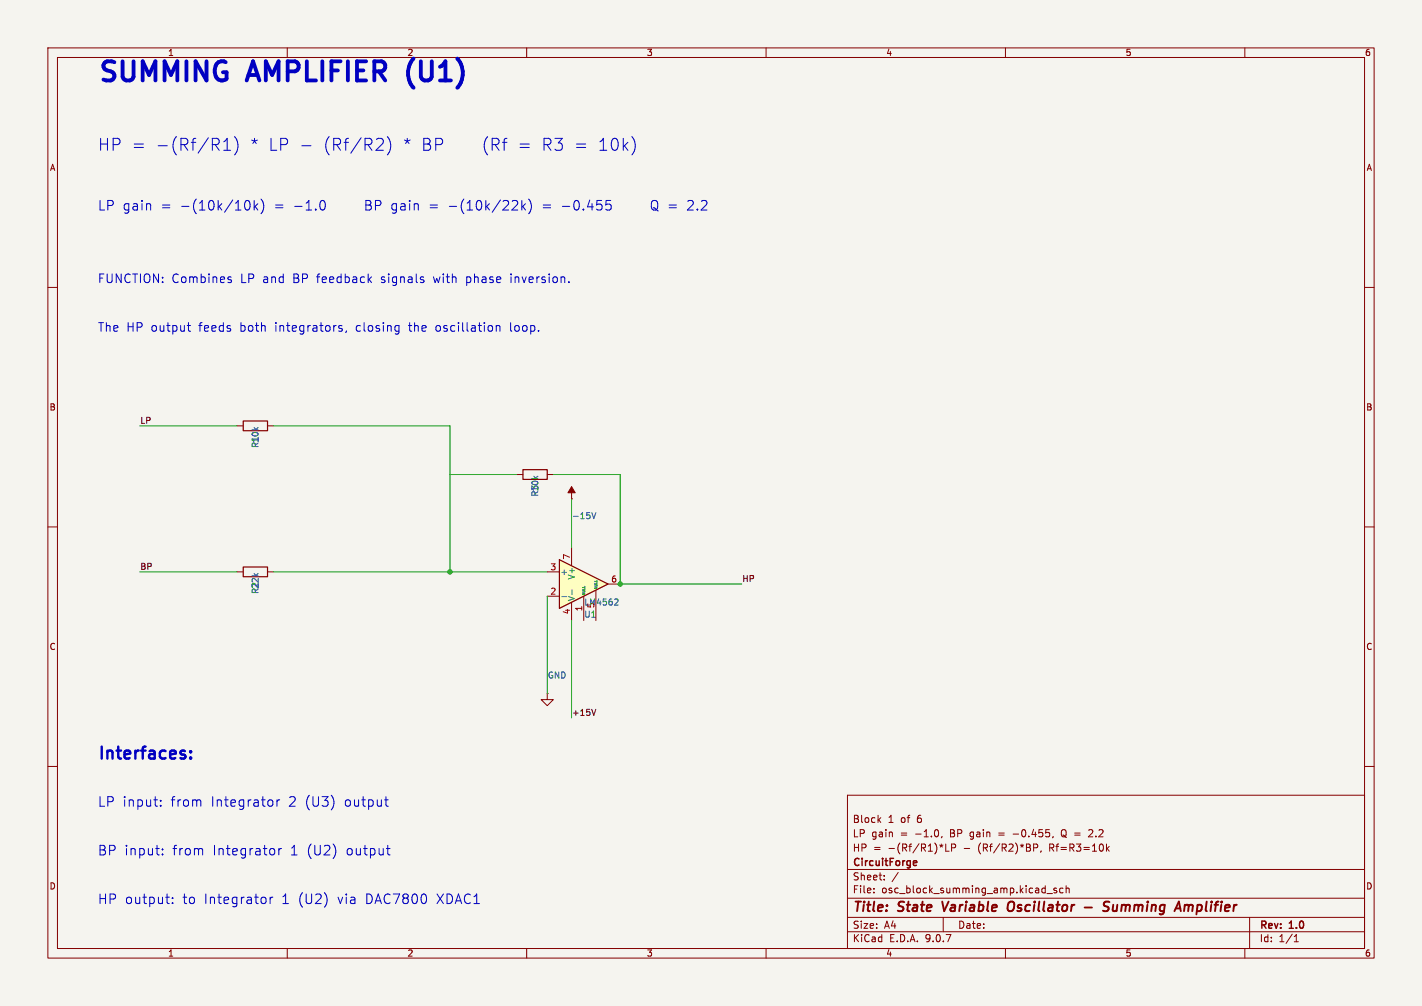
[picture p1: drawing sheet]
(kicad_sch
 (version 20250114)
 (generator "eeschema")
 (generator_version "9.0")
 (paper "A4")
 (title_block
  (title "State Variable Oscillator - Summing Amplifier")
  (rev "1.0")
  (company "CircuitForge")
  (comment 1 "HP = -(Rf/R1)*LP - (Rf/R2)*BP, Rf=R3=10k")
  (comment 2 "LP gain = -1.0, BP gain = -0.455, Q = 2.2")
  (comment 3 "Block 1 of 6"))
 (lib_symbols
  (symbol "LM741:LM741"
   (pin_names
    (offset 0.127)) (exclude_from_sim no) (in_bom yes) (on_board yes)
   (property "Reference" "U" (at 0 6.35 0) (show_name no) (do_not_autoplace no) (effects (font (size 1.27 1.27)) (justify left)))
   (property "Value" "LM741" (at 0 3.81 0) (show_name no) (do_not_autoplace no) (effects (font (size 1.27 1.27)) (justify left)))
   (property "Footprint" "" (at 1.27 1.27 0) (show_name no) (do_not_autoplace no) (hide yes) (effects (font (size 1.27 1.27))))
   (property "Datasheet" "http://www.ti.com/lit/ds/symlink/lm741.pdf" (at 3.81 3.81 0) (show_name no) (do_not_autoplace no) (hide yes) (effects (font (size 1.27 1.27))))
   (property "Description" "Operational Amplifier, DIP-8/TO-99-8" (at 0 0 0) (show_name no) (do_not_autoplace no) (hide yes) (effects (font (size 1.27 1.27))))
   (symbol "LM741_0_1"
    (polyline (pts (xy -5.08 5.08) (xy 5.08 0) (xy -5.08 -5.08) (xy -5.08 5.08)) (stroke (width 0.254) (type default)) (fill (type background))))
   (symbol "LM741_1_1"
    (pin input line (at 0 -7.62 90) (length 5.08) (name "NULL" (effects (font (size 0.508 0.508)))) (number "1" (effects (font (size 1.27 1.27)))))
    (pin input line (at -7.62 -2.54 0) (length 2.54) (name "-" (effects (font (size 1.27 1.27)))) (number "2" (effects (font (size 1.27 1.27)))))
    (pin input line (at -7.62 2.54 0) (length 2.54) (name "+" (effects (font (size 1.27 1.27)))) (number "3" (effects (font (size 1.27 1.27)))))
    (pin power_in line (at -2.54 -7.62 90) (length 3.81) (name "V-" (effects (font (size 1.27 1.27)))) (number "4" (effects (font (size 1.27 1.27)))))
    (pin input line (at 2.54 -7.62 90) (length 6.35) (name "NULL" (effects (font (size 0.508 0.508)))) (number "5" (effects (font (size 1.27 1.27)))))
    (pin output line (at 7.62 0 180) (length 2.54) (name "" (effects (font (size 1.27 1.27)))) (number "6" (effects (font (size 1.27 1.27)))))
    (pin power_in line (at -2.54 7.62 270) (length 3.81) (name "V+" (effects (font (size 1.27 1.27)))) (number "7" (effects (font (size 1.27 1.27)))))
    (pin no_connect line (at 0 2.54 270) (length 2.54) (hide yes) (name "NC" (effects (font (size 1.27 1.27)))) (number "8" (effects (font (size 1.27 1.27))))))
   (embedded_fonts no))
  (symbol "R:R"
   (pin_numbers (hide yes))
   (pin_names
    (offset 0)) (exclude_from_sim no) (in_bom yes) (on_board yes)
   (property "Reference" "R" (at 2.032 0 90) (show_name no) (do_not_autoplace no) (effects (font (size 1.27 1.27))))
   (property "Value" "R" (at 0 0 90) (show_name no) (do_not_autoplace no) (effects (font (size 1.27 1.27))))
   (property "Footprint" "" (at -1.778 0 90) (show_name no) (do_not_autoplace no) (hide yes) (effects (font (size 1.27 1.27))))
   (property "Datasheet" "" (at 0 0 0) (show_name no) (do_not_autoplace no) (hide yes) (effects (font (size 1.27 1.27))))
   (property "Description" "Resistor" (at 0 0 0) (show_name no) (do_not_autoplace no) (hide yes) (effects (font (size 1.27 1.27))))
   (symbol "R_0_1"
    (rectangle (start -1.016 -2.54) (end 1.016 2.54) (stroke (width 0.254) (type default)) (fill (type none))))
   (symbol "R_1_1"
    (pin passive line (at 0 3.81 270) (length 1.27) (name "" (effects (font (size 1.27 1.27)))) (number "1" (effects (font (size 1.27 1.27)))))
    (pin passive line (at 0 -3.81 90) (length 1.27) (name "" (effects (font (size 1.27 1.27)))) (number "2" (effects (font (size 1.27 1.27))))))
   (embedded_fonts no))
  (symbol "GND:GND"
   (power)
   (pin_numbers (hide yes))
   (pin_names
    (offset 0) (hide yes)) (exclude_from_sim no) (in_bom yes) (on_board yes)
   (property "Reference" "#PWR" (at 0 -6.35 0) (show_name no) (do_not_autoplace no) (hide yes) (effects (font (size 1.27 1.27))))
   (property "Value" "GND" (at 0 -3.81 0) (show_name no) (do_not_autoplace no) (effects (font (size 1.27 1.27))))
   (property "Footprint" "" (at 0 0 0) (show_name no) (do_not_autoplace no) (hide yes) (effects (font (size 1.27 1.27))))
   (property "Datasheet" "" (at 0 0 0) (show_name no) (do_not_autoplace no) (hide yes) (effects (font (size 1.27 1.27))))
   (property "Description" "Power symbol creates a global label with name \"GND\" , ground" (at 0 0 0) (show_name no) (do_not_autoplace no) (hide yes) (effects (font (size 1.27 1.27))))
   (symbol "GND_0_1"
    (polyline (pts (xy 0 0) (xy 0 -1.27) (xy 1.27 -1.27) (xy 0 -2.54) (xy -1.27 -1.27) (xy 0 -1.27)) (stroke (width 0) (type default)) (fill (type none))))
   (symbol "GND_1_1"
    (pin power_in line (at 0 0 270) (length 0) (name "" (effects (font (size 1.27 1.27)))) (number "1" (effects (font (size 1.27 1.27))))))
   (embedded_fonts no))
  (symbol "VEE:VEE"
   (power)
   (pin_numbers (hide yes))
   (pin_names
    (offset 0) (hide yes)) (exclude_from_sim no) (in_bom yes) (on_board yes)
   (property "Reference" "#PWR" (at 0 -3.81 0) (show_name no) (do_not_autoplace no) (hide yes) (effects (font (size 1.27 1.27))))
   (property "Value" "VEE" (at 0 3.556 0) (show_name no) (do_not_autoplace no) (effects (font (size 1.27 1.27))))
   (property "Footprint" "" (at 0 0 0) (show_name no) (do_not_autoplace no) (hide yes) (effects (font (size 1.27 1.27))))
   (property "Datasheet" "" (at 0 0 0) (show_name no) (do_not_autoplace no) (hide yes) (effects (font (size 1.27 1.27))))
   (property "Description" "Power symbol creates a global label with name \"VEE\"" (at 0 0 0) (show_name no) (do_not_autoplace no) (hide yes) (effects (font (size 1.27 1.27))))
   (symbol "VEE_0_1"
    (polyline (pts (xy 0 0) (xy 0 2.54)) (stroke (width 0) (type default)) (fill (type none)))
    (polyline (pts (xy 0.762 1.27) (xy -0.762 1.27) (xy 0 2.54) (xy 0.762 1.27)) (stroke (width 0) (type default)) (fill (type outline))))
   (symbol "VEE_1_1"
    (pin power_in line (at 0 0 90) (length 0) (name "" (effects (font (size 1.27 1.27)))) (number "1" (effects (font (size 1.27 1.27))))))
   (embedded_fonts no)))
 (symbol
  (lib_id "LM741:LM741")
  (at 121.92 121.92 0)
  (unit 1)
  (exclude_from_sim no)
  (in_bom yes)
  (on_board yes)
  (dnp no)
  (fields_autoplaced no)
  (property "Reference" "U1" (at 121.92 128.27 0.0000) (effects (font (size 1.27 1.27)) (justify left)))
  (property "Value" "LM4562" (at 121.92 125.73 0.0000) (effects (font (size 1.27 1.27)) (justify left)))
  (pin "1")
  (pin "2")
  (pin "3")
  (pin "4")
  (pin "5")
  (pin "6")
  (pin "7")
  (pin "8"))
 (symbol
  (lib_id "R:R")
  (at 53.34 88.9 90)
  (unit 1)
  (exclude_from_sim no)
  (in_bom yes)
  (on_board yes)
  (dnp no)
  (fields_autoplaced no)
  (property "Reference" "R1" (at 53.34 90.932 180) (effects (font (size 1.27 1.27)) (justify left)))
  (property "Value" "10k" (at 53.34 88.9 180) (effects (font (size 1.27 1.27)) (justify left)))
  (pin "1")
  (pin "2"))
 (symbol
  (lib_id "R:R")
  (at 53.34 119.38 90)
  (unit 1)
  (exclude_from_sim no)
  (in_bom yes)
  (on_board yes)
  (dnp no)
  (fields_autoplaced no)
  (property "Reference" "R2" (at 53.34 121.412 180) (effects (font (size 1.27 1.27)) (justify left)))
  (property "Value" "22k" (at 53.34 119.38 180) (effects (font (size 1.27 1.27)) (justify left)))
  (pin "1")
  (pin "2"))
 (symbol
  (lib_id "R:R")
  (at 111.76 99.06 90)
  (unit 1)
  (exclude_from_sim no)
  (in_bom yes)
  (on_board yes)
  (dnp no)
  (fields_autoplaced no)
  (property "Reference" "R3" (at 111.76 101.092 180) (effects (font (size 1.27 1.27)) (justify left)))
  (property "Value" "10k" (at 111.76 99.06 180) (effects (font (size 1.27 1.27)) (justify left)))
  (pin "1")
  (pin "2"))
 (symbol
  (lib_id "GND:GND")
  (at 114.3 144.78 0)
  (unit 1)
  (exclude_from_sim no)
  (in_bom yes)
  (on_board yes)
  (dnp no)
  (fields_autoplaced no)
  (property "Reference" "#PWR001" (at 114.3 138.43 0.0000) (hide yes) (effects (font (size 1.27 1.27)) (justify left)))
  (property "Value" "GND" (at 114.3 140.97 0.0000) (effects (font (size 1.27 1.27)) (justify left)))
  (pin "1"))
 (symbol
  (lib_id "VEE:VEE")
  (at 119.38 104.14 0)
  (unit 1)
  (exclude_from_sim no)
  (in_bom yes)
  (on_board yes)
  (dnp no)
  (fields_autoplaced no)
  (property "Reference" "#PWR002" (at 119.38 100.33 0.0000) (hide yes) (effects (font (size 1.27 1.27)) (justify left)))
  (property "Value" "-15V" (at 119.38 107.696 0.0000) (effects (font (size 1.27 1.27)) (justify left)))
  (pin "1"))
 (wire
  (pts (xy 57.15 88.9) (xy 93.98 88.9))
  (stroke (width 0) (type default)))
 (wire
  (pts (xy 93.98 88.9) (xy 93.98 119.38))
  (stroke (width 0) (type default)))
 (wire
  (pts (xy 29.21 88.9) (xy 49.53 88.9))
  (stroke (width 0) (type default)))
 (wire
  (pts (xy 57.15 119.38) (xy 93.98 119.38))
  (stroke (width 0) (type default)))
 (wire
  (pts (xy 29.21 119.38) (xy 49.53 119.38))
  (stroke (width 0) (type default)))
 
 (wire
  (pts (xy 93.98 99.06) (xy 107.95 99.06))
  (stroke (width 0) (type default)))
 (wire
  (pts (xy 115.57 99.06) (xy 129.54 99.06))
  (stroke (width 0) (type default)))
 (wire
  (pts (xy 129.54 99.06) (xy 129.54 121.92))
  (stroke (width 0) (type default)))
 (wire
  (pts (xy 93.98 119.38) (xy 114.3 119.38))
  (stroke (width 0) (type default)))
 (wire
  (pts (xy 114.3 124.46) (xy 114.3 144.78))
  (stroke (width 0) (type default)))
 (wire
  (pts (xy 119.38 129.54) (xy 119.38 149.86))
  (stroke (width 0) (type default)))
 (wire
  (pts (xy 119.38 104.14) (xy 119.38 114.3))
  (stroke (width 0) (type default)))
 (wire
  (pts (xy 129.54 121.92) (xy 154.94 121.92))
  (stroke (width 0) (type default)))
 (junction
  (at 93.98 119.38)
  (diameter 0)
  (color 0 0 0 0))
 (junction
  (at 129.54 121.92)
  (diameter 0)
  (color 0 0 0 0))
 (label "LP"
  (at 29.21 88.9 0)
  (effects (font (size 1.27 1.27)) (justify left bottom)))
 (label "BP"
  (at 29.21 119.38 0)
  (effects (font (size 1.27 1.27)) (justify left bottom)))
 (label "+15V"
  (at 119.38 149.86 0)
  (effects (font (size 1.27 1.27)) (justify left bottom)))
 (label "HP"
  (at 154.94 121.92 0)
  (effects (font (size 1.27 1.27)) (justify left bottom)))
 (text "SUMMING AMPLIFIER (U1)"
  (exclude_from_sim no)
  (at 20.32 15.24 0.0000)
  (effects (font (size 4 4)
    (bold yes)) (justify left)))
 (text "HP = -(Rf/R1) * LP - (Rf/R2) * BP    (Rf = R3 = 10k)"
  (exclude_from_sim no)
  (at 20.32 30.48 0.0000)
  (effects (font (size 2.5 2.5)) (justify left)))
 (text "LP gain = -(10k/10k) = -1.0     BP gain = -(10k/22k) = -0.455     Q = 2.2"
  (exclude_from_sim no)
  (at 20.32 43.18 0.0000)
  (effects (font (size 2 2)) (justify left)))
 (text "FUNCTION: Combines LP and BP feedback signals with phase inversion."
  (exclude_from_sim no)
  (at 20.32 58.42 0.0000)
  (effects (font (size 1.8 1.8)) (justify left)))
 (text "The HP output feeds both integrators, closing the oscillation loop."
  (exclude_from_sim no)
  (at 20.32 68.58 0.0000)
  (effects (font (size 1.8 1.8)) (justify left)))
 (text "Interfaces:"
  (exclude_from_sim no)
  (at 20.32 157.48 0.0000)
  (effects (font (size 2.5 2.5)
    (bold yes)) (justify left)))
 (text "LP input: from Integrator 2 (U3) output"
  (exclude_from_sim no)
  (at 20.32 167.64 0.0000)
  (effects (font (size 2 2)) (justify left)))
 (text "BP input: from Integrator 1 (U2) output"
  (exclude_from_sim no)
  (at 20.32 177.8 0.0000)
  (effects (font (size 2 2)) (justify left)))
 (text "HP output: to Integrator 1 (U2) via DAC7800 XDAC1"
  (exclude_from_sim no)
  (at 20.32 187.96 0.0000)
  (effects (font (size 2 2)) (justify left)))
 (sheet_instances
  (path ""
   (page "1")))
 (embedded_fonts no))
